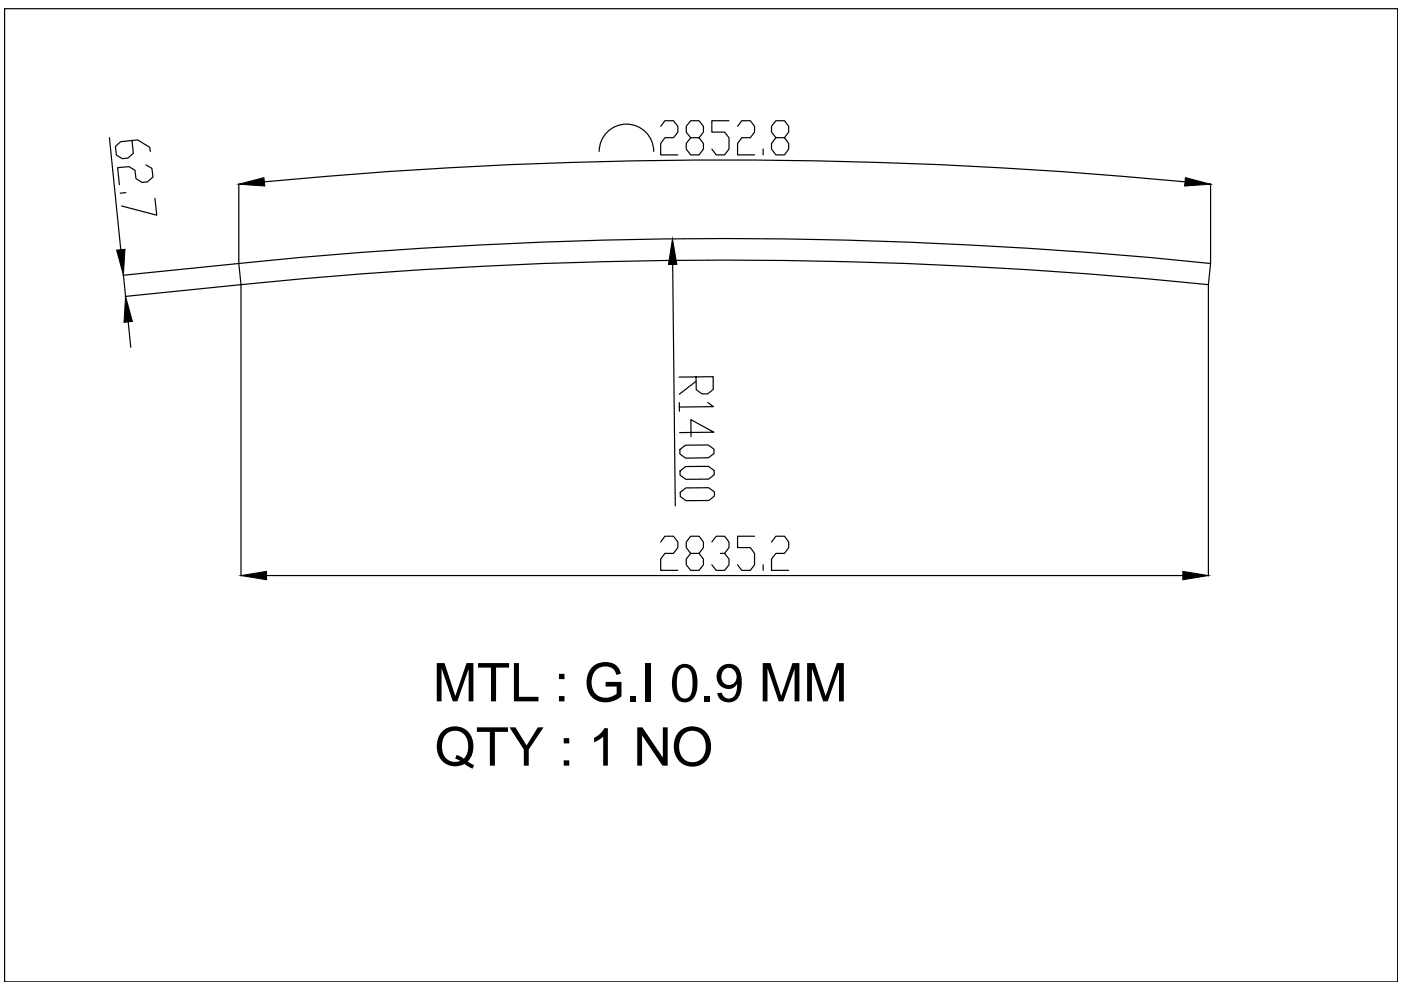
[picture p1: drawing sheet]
<svg xmlns="http://www.w3.org/2000/svg" width="297mm" height="210mm" viewBox="0 0 297 210" stroke-linecap="round" stroke-linejoin="round" font-family="sans-serif">
<!-- layer: 0 -->
<g fill="none" stroke="#000" stroke-width=".25">
<path d="M1 1.8h295.3v206.4h-295.3zM23.2 29.2l2.4 23.7M28 29.8l.3 2.7-1.2 1-1.1 .1-1.3-.7-.2-1.8 1.1-1.1 3.6-.3 2.6 1.5 .1 .9M30.9 35l1.3 .7 .2 1.8-1.1 1.1-1.2 .1-1.3-.8-.2-1.8-1.3-.8-2.4 .2 .4 3.6M50.6 39v16.9M56 38.6a1029.9 1029.9 0 0 1 195.2 0M138.6 32.1a5.8 5.8 0 0 0-5.8-5.8 5.8 5.8 0 0 0-5.8 5.8M140.1 26.8l.9-1.2h1.8l.9 1.2v1.2l-.9 1.2h-1.8l-.9 1.2v2.4h3.6M146.4 29.2l-.9-1.2v-1.2l.9-1.2h1.8l.9 1.2v1.2l-.9 1.2h-1.8l-.9 1.2v1.2l.9 1.2h1.8l.9-1.2v-1.2l-.9-1.2M154.6 25.6h-3.7v2.4h2.7l1 1.2v2.4l-1 1.2h-1.8l-.9-1.2M156.4 26.8l.9-1.2h1.8l.9 1.2v1.2l-.9 1.2h-1.8l-.9 1.2v2.4h3.6M161.8 31.6v1.2"/>
<path d="M164.5 29.2l-.9-1.2v-1.2l.9-1.2h1.8l.9 1.2v1.2l-.9 1.2h-1.8l-.9 1.2v1.2l.9 1.2h1.8l.9-1.2v-1.2l-.9-1.2M256.7 39v16.9l-.5 4.5M26.2 58.3l.4 4.6M26.7 40.8l-1.2 .2M32.9 42l.3 3.6-7.4-1.9M50.6 55.9a1005.4 1005.4 0 0 1 206.1 0M50.6 55.9l.5 4.5M50.6 55.9l-24.5 2.5M142.6 56.1l.6 51.2M27.2 68.2l.5 5.4M51.1 60.4a1012.5 1012.5 0 0 1 205.1 0M51.1 60.4l-24.6 2.5"/>
<path d="M51.1 60.4v61.7M147.6 79.9v2.7l1.2 .9h1.2l1.2-.9v-2.7l-7.2 .1M256.2 60.4v61.7M144 85.4l.1 1.8M144.1 91.7l7.2-.1-4.8-2.6v3.6M144.1 95.3l1.2-.9 4.9-.1 1.2 .9v1l-1.2 .9h-4.8l-1.3-.8zM144.2 99.9l1.2-1h4.8l1.2 .9v.9l-1.2 .9h-4.8l-1.2-.9zM147.6 80.8l-3.6 2.8M150.1 85.3l1.2 .9-7.3 .1M140.1 114.9l.9-1.2h1.8l.9 1.2v1.2l-.9 1.2h-1.8l-.9 1.2v2.4h3.6M144.2 104.4l1.2-1h4.8l1.3 .9v.9l-1.2 .9-4.8 .1-1.3-.9zM146.4 117.3l-.9-1.2v-1.2l.9-1.2h1.8l.9 1.2v1.2l-.9 1.2h-1.8l-.9 1.2v1.2l.9 1.2h1.8l.9-1.2v-1.2l-.9-1.2"/>
<path d="M150.9 114.9l.9-1.2h1.8l1 1.2v1.2l-1 1.2h-.9M153.6 117.3l1 1.2v1.2l-1 1.2h-1.8l-.9-1.2M160 113.7h-3.6v2.4h2.7l.9 1.2v2.4l-.9 1.2h-1.8l-.9-1.2M161.8 119.7v1.2M163.6 114.9l.9-1.2h1.8l.9 1.2v1.2l-.9 1.2h-1.8l-.9 1.2v2.4h3.6M56.5 122h194.3"/>
</g>
<path d="M50.6 39.1l5.4-1.4 .1 1.7zM251.3 37.7l5.4 1.4-5.5 .3zM24.7 53l1.8-.1-.3 5.4zM142.6 50.7l.9 5.4h-1.8zM26.6 62.9l1.5 5.2-1.8 .3zM51.1 122l5.4-.9v1.8zM250.8 121.1l5.4 .9-5.4 .9z" fill="#000" stroke="#000" stroke-width=".21"/>
<g font-size="11.3">
<text x="91.8" y="148.7">MTL : G.I 0.9 MM</text>
<text x="92.2" y="162.3">QTY : 1 NO</text>
</g>
</svg>
